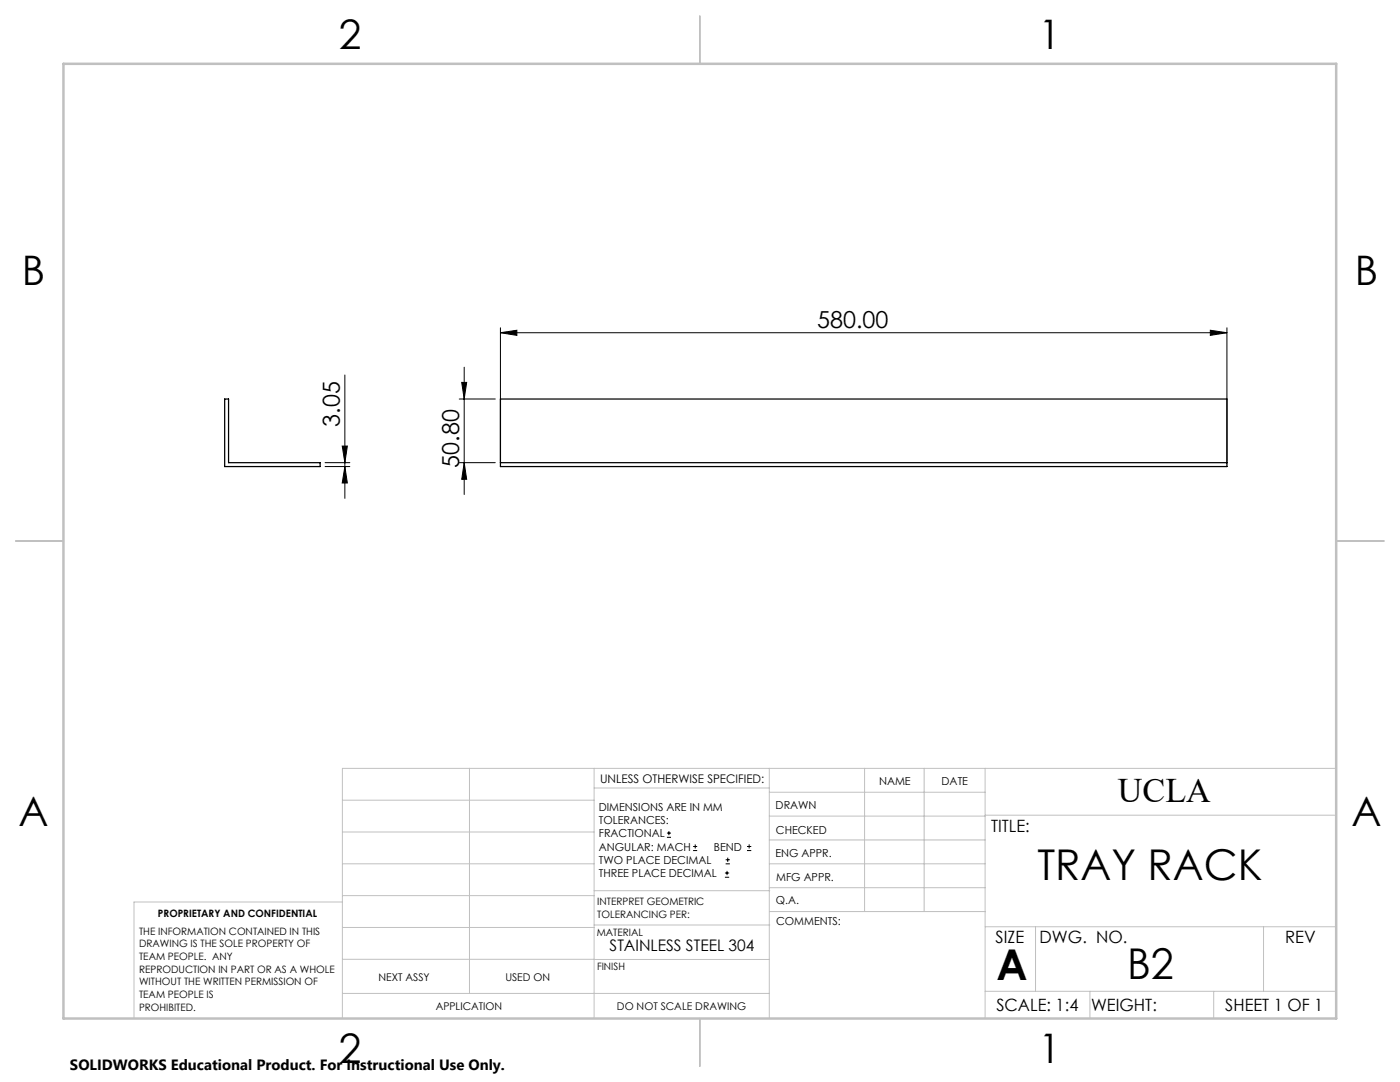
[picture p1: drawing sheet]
<svg xmlns="http://www.w3.org/2000/svg" width="279mm" height="216mm" viewBox="0 0 279 216" stroke-linecap="round" stroke-linejoin="round" font-family="sans-serif">
<g fill="none" stroke="#000" stroke-width=".2">
<path d="M68.8 74.8v24.6M91.7 79.6h7.1M92.1 76.3h1l-.5 3.3zM92.6 73.3v25.4M99.9 66.4l3.3-.5v1zM99.9 65.4v26.7M99.9 66.4h145M241.5 65.9l3.4 .5-3.4 .5zM244.9 65.4v26.7M64.9 93.1h4.9M64.9 92.3h4.9M68.3 89h1l-.5 3.3z"/>
<path d="M68.8 93.1l.5 3.3h-1zM91.7 92.3h7.1M92.6 92.3l.5 3.3h-1zM133.1 167.1h.8M133.1 166.2h.8M133.5 165.8v.9M138.3 169.7h.8M138.3 168.9h.8M138.7 168.5v.8M144.7 175h.8M144.7 174.2h.8M144.8 172.4h.9"/>
<path d="M144.8 171.6h.9M145.1 173.8v.8M145.2 171.1v.9M149.1 169.7h.8M149.1 168.9h.8M149.5 168.5v.8"/>
</g>
<g fill="none" stroke="#c0c0c0" stroke-width=".2">
<path d="M68.3 159.7h50.3M93.7 153.3v44.9M118.6 153.3v49.9M118.6 157.2h34.9M153.5 153.3v49.9M153.5 158.1h43.1M172.5 153.3v28.6M184.4 153.3v28.6M196.6 153.3v49.9M266.7 153.3h-198.4v49.9M68.3 178.7h50.3M68.3 172.4h50.3"/>
<path d="M68.3 166h50.3M68.3 180h-41.6v23.2M118.6 177.7h35M153.5 167.6h43.1M153.5 162.8h43.1M153.5 172.4h43.1M153.5 177.1h43.1M196.6 162.7h70.1M68.3 198.2h85.2M68.3 191.4l85.2 .1M68.3 185.1h50.3M118.6 184.6h35"/>
<path d="M153.6 181.9h43M196.6 197.8h70.1M196.6 184.9h70.1M206.7 184.9v12.9M217.5 197.8v5.4M242.2 197.8v5.4M252.2 184.9v12.9"/>
</g>
<path d="M139.7 3.2v9.5M3.1 107.9h9.6M266.7 107.9h9.5M139.7 203.2v9.6" fill="none" stroke="#c0c0c0" stroke-width=".25"/>
<path d="M12.7 12.7h254v190.5h-254z" fill="none" stroke="#c0c0c0" stroke-width=".5"/>
<g fill="#000">
<path d="M241.5 65.9l3.4 .5-3.4 .5zM99.9 66.4l3.3-.5v1z"/>
<path d="M68.8 93.1l.5 3.3h-1zM68.3 89h1l-.5 3.3zM92.6 92.3l.5 3.3h-1zM92.1 76.3h1l-.5 3.3z"/>
</g>
<path d="M44.8 79.6h.8v12.7h18.3v.8h-19.1zM99.9 79.6h145v13.5h-145zM99.9 92.3h145" fill="none" stroke="#000" stroke-width=".25"/>
<g font-size="8.5">
<text x="207" y="175.5">TRAY RACK</text>
<text x="198.9" y="195.5">A</text>
<text x="224.9" y="195.4">B2</text>
</g>
<g font-size="8.1">
<text x="67.6" y="9.7">2</text>
<text x="207.3" y="9.7">1</text>
<text x="4.4" y="57">B</text>
<text x="270.4" y="57">B</text>
<text x="3.7" y="164.9">A</text>
<text x="269.7" y="164.9">A</text>
<text x="67.6" y="212.2">2</text>
<text x="207.3" y="212.2">1</text>
</g>
<text font-size="6.9" x="223.1" y="160.1">UCLA</text>
<g font-size="4.7">
<text x="163.1" y="65.4">580.00</text>
<text x="67.8" y="85.1" transform="rotate(-90 67.8 85.1)">3.05</text>
<text x="91.6" y="93.3" transform="rotate(-90 91.6 93.3)">50.80</text>
</g>
<g font-size="3.4">
<text x="197.8" y="166">TITLE:</text>
<text x="198.7" y="188.1">SIZE</text>
<text x="207.5" y="188.1">DWG. NO.</text>
<text x="256.5" y="188.2">REV</text>
<text x="198.8" y="201.7">SCALE: 1:4</text>
<text x="217.7" y="201.8">WEIGHT:</text>
<text x="244.5" y="201.7">SHEET 1 OF 1</text>
</g>
<text font-size="3.2" x="121.7" y="189.8">STAINLESS STEEL 304</text>
<text font-size="3" x="14" y="213.5">SOLIDWORKS Educational Product. For Instructional Use Only.</text>
<text font-size="2.4" x="119.8" y="156.2">UNLESS OTHERWISE SPECIFIED:</text>
<g font-size="2.2">
<text x="119.5" y="161.8">DIMENSIONS ARE IN MM</text>
<text x="154.8" y="161.4">DRAWN</text>
<text x="175.4" y="156.6">NAME</text>
<text x="187.9" y="156.7">DATE</text>
<text x="119.5" y="164.4">TOLERANCES:</text>
<text x="119.5" y="167.1">FRACTIONAL</text>
<text x="154.9" y="166.3">CHECKED</text>
<text x="119.5" y="169.7">ANGULAR: MACH</text>
<text x="119.5" y="172.4">TWO PLACE DECIMAL</text>
<text x="142.5" y="169.7">BEND</text>
<text x="154.8" y="171">ENG APPR.</text>
<text x="119.5" y="175">THREE PLACE DECIMAL</text>
<text x="154.9" y="175.7">MFG APPR.</text>
<text x="154.9" y="180.4">Q.A.</text>
<text x="154.9" y="184.6">COMMENTS:</text>
</g>
<g font-size="2.1">
<text x="75.5" y="195.7">NEXT ASSY</text>
<text x="100.9" y="195.7">USED ON</text>
<text x="86.9" y="201.5">APPLICATION</text>
<text x="123.1" y="201.6">DO NOT SCALE DRAWING</text>
</g>
<g font-size="2">
<text x="31.5" y="182.9">PROPRIETARY AND CONFIDENTIAL</text>
<text x="119.2" y="180.6">INTERPRET GEOMETRIC</text>
<text x="119.2" y="183.1">TOLERANCING PER:</text>
<text x="27.8" y="186.5">THE INFORMATION CONTAINED IN THIS</text>
<text x="27.8" y="189">DRAWING IS THE SOLE PROPERTY OF</text>
<text x="27.8" y="191.6">TEAM PEOPLE. ANY</text>
<text x="119.1" y="186.7">MATERIAL</text>
<text x="27.8" y="194.1">REPRODUCTION IN PART OR AS A WHOLE</text>
<text x="27.8" y="196.6">WITHOUT THE WRITTEN PERMISSION OF</text>
<text x="119.1" y="193.5">FINISH</text>
<text x="27.8" y="199.1">TEAM PEOPLE IS</text>
<text x="27.8" y="201.7">PROHIBITED.</text>
</g>
</svg>
